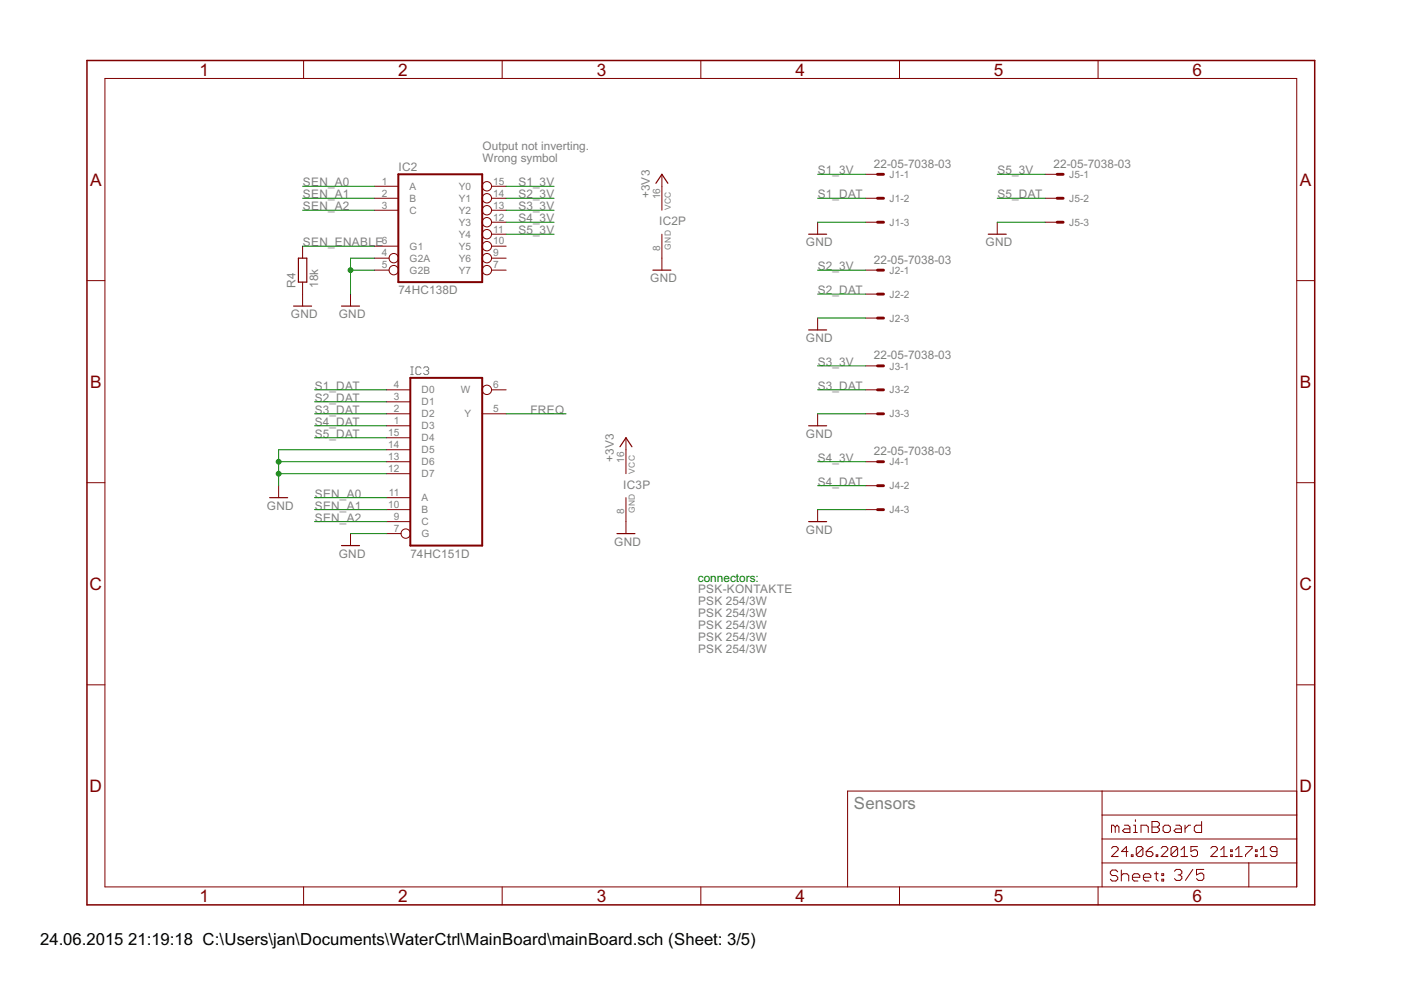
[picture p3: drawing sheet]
<svg xmlns="http://www.w3.org/2000/svg" width="297mm" height="210mm" viewBox="0 0 297 210" stroke-linecap="round" stroke-linejoin="round" font-family="sans-serif">
<path d="M87.1 79.4h.5M87.1 77.8h.5M87.4 77.8v1.6M89.3 78.1l-.3-.3h-.6l-.2 .3v1l.2 .3h.6l.3-.3M89.8 78.1l.3-.3h.5l.3 .3v.2l-.3 .3M90.4 78.6h.2M90.6 78.6l.3 .3v.2l-.3 .3h-.5l-.3-.3" fill="none" stroke="#808080" stroke-width=".21"/>
<path d="M84.5 37h17.7v22.8h-17.7zM87 80.1h15.2v35.6h-15.2z" fill="none" stroke="#800000" stroke-width=".42"/>
<g fill="none" stroke="#800000" stroke-width=".21">
<path d="M22.2 16.6h252.7v171.4h-252.7zM64.4 12.8v3.8M106.5 12.8v3.8M148.6 12.8v3.8M190.7 12.8v3.8M232.8 12.8v3.8M79.4 39.5h5.1M104.2 39.5h3.1M140.3 37v7.6M183.5 37h2.6M221.6 37h2.5M18.4 59.5h3.8"/>
<path d="M64.2 52.2v2.5M64.2 59.8v5.1M79.4 42h5.1M79.4 44.6h5.1M79.4 54.7h3.1M79.4 57.3h3.1M79.4 52.2h5.1M104.2 42h3.1M104.2 44.6h3.1M104.2 54.7h3.1M104.2 57.3h3.1M104.2 52.2h3.1"/>
<path d="M104.2 49.7h3.1M104.2 47.1h3.1M140.3 49.7v7.6M173.4 47.1v2.6M183.5 42h2.6M183.5 57.3h2.6M183.5 47.1h2.6M211.4 47.1v2.6M221.6 42h2.5M221.6 47.1h2.5M274.9 59.5h3.8M74.3 62.4v2.5"/>
<path d="M173.4 67.4v2.6M183.5 62.4h2.6M183.5 67.4h2.6M183.5 77.6h2.6M81.9 90.3h5.1M81.9 87.7h5.1M81.9 85.2h5.1M81.9 82.7h5.1M81.9 97.9h5.1M81.9 95.4h5.1M81.9 92.8h5.1M102.2 87.7h5.1"/>
<path d="M104.2 82.7h3.1M132.7 92.8v7.6M173.4 87.7v2.6M183.5 87.7h2.6M183.5 82.7h2.6M183.5 97.9h2.6M18.4 102.3h3.8M59.1 103v2.5M74.3 113.1v2.6M81.9 113.1h3.1M81.9 110.6h5.1M81.9 108.1h5.1"/>
<path d="M81.9 105.5h5.1M81.9 100.4h5.1M132.7 105.5v7.6M173.4 108.1v2.5M183.5 108.1h2.6M183.5 103h2.6M274.9 102.3h3.8M18.4 145.2h3.8M274.9 145.2h3.8M233.7 167.7v20.3M233.7 177.9h41.2M233.7 172.8h41.2"/>
<path d="M235.6 179.9l.4-.4h.7l.4 .4v.3l-1.5 1.4h1.5M236.5 175.3l-.4-.3h-.4v1.5M236.5 175.3v1.2M236.5 175.3l.3-.3 .4 .3v1.2M238.4 175h.8l.4 .3v1.2h-1.2l-.4-.4 .4-.4h1.2M240.3 175h.4v1.5M240.3 176.5h.8M240.7 173.8v.4M241.9 176.5v-1.5h1.2l.4 .3v1.2M242.3 179.9v1.4l-.3 .3h-.7l-.4-.3M242.3 179.9l-.3-.4h-.7l-.4 .4v1.4M242.3 179.9l-1.4 1.4"/>
<path d="M244.2 174.2h1.2l.4 .4v.4l-.4 .3 .4 .4v.4l-.4 .4h-1.2zM244.2 175.3h1.2M244.4 179.5l-.7 .4-.7 .7M246.2 179.9l.3-.4h.7l.4 .4v.3l-1.4 1.4h1.4M247 175h.8l.3 .3v.8l-.3 .4h-.8l-.4-.4v-.8zM249.3 175h.8l.4 .3v1.2h-1.2l-.4-.4 .4-.4h1.2M249.7 179.9v1.4l-.4 .3h-.7l-.3-.3M249.7 179.9l-.4-.4h-.7l-.3 .4v1.4M249.7 179.9l-1.4 1.4M251.2 175v1.5M252.4 175h-.4l-.8 .7M253.9 179.5h-1.4v1.1l.7-.4h.4l.3 .4v.7l-.3 .3h-.8l-.3-.3"/>
<path d="M254.8 174.2v2.3h-1.2l-.4-.4v-.8l.4-.3h1.2M256.7 179.9l.3-.4h.8l.3 .4v.3l-1.4 1.4h1.4M264.1 179.5h1.4v.4l-1.4 1.4v.3M274.9 167.7h-95.2v20.3M64.4 188v3.9M106.5 188v3.9M148.6 188v3.9M190.7 188v3.9M232.8 188v3.9M233.7 183h41.2M237 184.8l-.4-.3h-.8l-.4 .3v.5l.4 .3h.8l.4 .4v.4l-.4 .4h-.8l-.4-.4M237.7 184.5v2.3"/>
<path d="M237.7 185.6l.4-.3h.8l.4 .3v1.2M239.2 180.6h-1.4l1-1.1v2.1M239.9 181.3h.3v.3h-.3zM240.1 186h1.6v-.4l-.4-.3h-.8l-.4 .3v.8l.4 .4h.8M242.4 186h1.6v-.4l-.4-.3h-.8l-.4 .3v.8l.4 .4h.8M243 180.6h1.1l.3 .3v.4l-.3 .3h-.7l-.4-.3zM244.8 185.3h.8M245.1 181.3h.4v.3h-.4zM245.2 184.8v1.6l.4 .4M246.3 185.3h.4v.3h-.4zM246.3 186.4h.4v.4h-.4zM249 184.7l.4-.4h.8l.4 .4v.4l-.4 .4"/>
<path d="M249.8 185.5h.4M250.2 185.5l.4 .4v.4l-.4 .4h-.8l-.4-.4M250.4 181.6h1.4M250.4 180.2l.7-.7v2.1M252.9 184.3l-1.6 2.4M255.2 184.3h-1.5v1.2l.8-.4h.3l.4 .4v.8l-.4 .4h-.7l-.4-.4M258.8 181.6h1.4M258.8 180.2l.7-.7v2.1M260.9 181.3h.4v.3h-.4zM260.9 180.2h.4v.4h-.4zM262 181.6h1.4M262 180.2l.7-.7v2.1"/>
<path d="M264.8 183v5M266.2 181.3h.3v.3h-.3zM266.2 180.2h.3v.4h-.3zM267.2 181.6h1.4M267.2 180.2l.7-.7v2.1M270.7 180.6h-1l-.4-.4v-.3l.4-.4h.7l.3 .4v1.4l-.3 .3h-.7l-.4-.3"/>
<circle cx="103.2" cy="39.5" r=".99"/>
<circle cx="83.5" cy="54.7" r=".99"/>
<circle cx="83.5" cy="57.3" r=".99"/>
<circle cx="103.2" cy="42" r=".99"/>
<circle cx="103.2" cy="57.3" r=".99"/>
<circle cx="103.2" cy="52.2" r=".99"/>
<circle cx="103.2" cy="44.6" r=".99"/>
<circle cx="103.2" cy="54.7" r=".99"/>
<circle cx="103.2" cy="49.7" r=".99"/>
<circle cx="103.2" cy="47.1" r=".99"/>
<circle cx="103.2" cy="82.7" r=".99"/>
<circle cx="86" cy="113.1" r=".99"/>
</g>
<g fill="none" stroke="#800000" stroke-width=".25">
<path d="M139.1 38.9l1.2-1.9 1.3 1.9M63.3 54.7h1.7v5.1h-1.7zM138.4 57.3h3.8M171.4 49.7h3.9M209.5 49.7h3.8M62.3 64.9h3.8M72.4 64.9h3.8M171.4 70h3.9M131.4 94.7l1.3-1.9 1.3 1.9M171.4 90.3h3.9M57.2 105.5h3.8M72.4 115.7h3.8"/>
<path d="M130.8 113.1h3.8M171.4 110.6h3.9"/>
</g>
<g fill="none" stroke="#800000" stroke-width=".61">
<path d="M186.1 37h1.2M224.1 37h1.3M186.1 42h1.2M186.1 47.1h1.2M186.1 57.3h1.2M224.1 42h1.3M224.1 47.1h1.3M186.1 62.4h1.2M186.1 67.4h1.2M186.1 77.6h1.2M186.1 82.7h1.2M186.1 87.7h1.2"/>
<path d="M186.1 97.9h1.2M186.1 103h1.2M186.1 108.1h1.2"/>
</g>
<path d="M18.4 12.8h260.3v179.1h-260.3z" fill="none" stroke="#800000" stroke-width=".32"/>
<g fill="none" stroke="#008000" stroke-width=".21">
<path d="M64.2 39.5h15.2M107.3 39.5h10.2M173.4 37h10.1M211.4 37h10.2M64.2 42h15.2M64.2 44.6h15.2M64.2 52.2h15.2M74.3 57.3h5.1M79.4 54.7h-5.1v7.7M107.3 42h10.2M107.3 47.1h10.2M107.3 44.6h10.2"/>
<path d="M107.3 49.7h10.2M173.4 42h10.1M173.4 47.1h10.1M173.4 57.3h10.1M211.4 42h10.2M211.4 47.1h10.2M173.4 62.4h10.1M173.4 67.4h10.1M173.4 77.6h10.1M59.1 97.9h22.8M66.7 82.7h15.2M66.7 85.2h15.2"/>
<path d="M66.7 87.7h15.2M66.7 90.3h15.2M66.7 92.8h15.2M81.9 95.4h-22.8v7.6M107.3 87.7h12.7M173.4 82.7h10.1M173.4 87.7h10.1M173.4 97.9h10.1M59.1 100.4h22.8M66.7 108.1h15.2M66.7 105.5h15.2M66.7 110.6h15.2"/>
<path d="M74.3 113.1h7.6M173.4 103h10.1M173.4 108.1h10.1"/>
</g>
<g fill="#008000" stroke="#008000" stroke-width=".21">
<circle cx="74.3" cy="57.3" r=".51"/>
<circle cx="59.1" cy="100.4" r=".51"/>
<circle cx="59.1" cy="97.9" r=".51"/>
</g>
<g font-size="4.1" fill="#800000">
<text x="42.3" y="16">1</text>
<text x="84.4" y="16">2</text>
<text x="126.5" y="16">3</text>
<text x="168.6" y="16">4</text>
<text x="210.7" y="16">5</text>
<text x="252.9" y="16">6</text>
<text x="19.1" y="39.4">A</text>
<text x="275.6" y="39.4">A</text>
<text x="19.1" y="82.2">B</text>
<text x="275.6" y="82.2">B</text>
<text x="19" y="125.1">C</text>
<text x="275.5" y="125.1">C</text>
<text x="19" y="167.9">D</text>
<text x="275.5" y="167.9">D</text>
<text x="42.3" y="191.2">1</text>
<text x="84.4" y="191.2">2</text>
<text x="126.5" y="191.2">3</text>
<text x="168.6" y="191.2">4</text>
<text x="210.7" y="191.2">5</text>
<text x="252.9" y="191.2">6</text>
</g>
<text font-size="4" fill="#808080" x="181" y="171.5">Sensors</text>
<g font-size="4">
<text x="8.5" y="200.4">24.06.2015</text>
<text x="27.2" y="200.4">21:19:18 C:\Users\jan\Documents\WaterCtrl\MainBoard\mainBoard.sch (Sheet: 3/5)</text>
</g>
<g font-size="2.8" fill="#808080">
<text x="102.3" y="31.7">Output not inverting.</text>
<text x="102.3" y="34.4">Wrong symbol</text>
<text x="185.3" y="35.6">22-05-7038-03</text>
<text x="223.4" y="35.6">22-05-7038-03</text>
<text x="64.2" y="39.5">SEN_A0</text>
<text x="84.5" y="36.3">IC2</text>
<text x="109.9" y="39.5">S1_3V</text>
<text x="173.4" y="37">S1_3V</text>
<text x="211.5" y="37">S5_3V</text>
<text x="64.2" y="42">SEN_A1</text>
<text x="64.2" y="44.6">SEN_A2</text>
<text x="109.9" y="42">S2_3V</text>
<text x="109.9" y="44.6">S3_3V</text>
<text x="109.9" y="47.1">S4_3V</text>
<text x="137.8" y="42" transform="rotate(-90 137.8 42)">+3V3</text>
<text x="139.7" y="47.7">IC2P</text>
<text x="173.4" y="42">S1_DAT</text>
<text x="211.5" y="42">S5_DAT</text>
<text x="64.2" y="52.2">SEN_ENABLE</text>
<text x="109.9" y="49.7">S5_3V</text>
<text x="170.9" y="52.2">GND</text>
<text x="208.9" y="52.2">GND</text>
<text x="137.8" y="59.8">GND</text>
<text x="173.4" y="57.3">S2_3V</text>
<text x="185.3" y="55.9">22-05-7038-03</text>
<text x="62.6" y="61" transform="rotate(-90 62.6 61)">R4</text>
<text x="67.4" y="61.1" transform="rotate(-90 67.4 61.1)">18k</text>
<text x="84.5" y="62.3">74HC138D</text>
<text x="173.4" y="62.3">S2_DAT</text>
<text x="61.7" y="67.4">GND</text>
<text x="71.8" y="67.4">GND</text>
<text x="170.9" y="72.5">GND</text>
<text x="173.4" y="77.6">S3_3V</text>
<text x="185.3" y="76.2">22-05-7038-03</text>
<text x="66.7" y="82.7">S1_DAT</text>
<text x="173.4" y="82.7">S3_DAT</text>
<text x="66.7" y="85.2">S2_DAT</text>
<text x="66.7" y="87.7">S3_DAT</text>
<text x="112.4" y="87.7">FREQ</text>
<text x="66.7" y="90.3">S4_DAT</text>
<text x="66.7" y="92.8">S5_DAT</text>
<text x="170.9" y="92.8">GND</text>
<text x="130.2" y="97.9" transform="rotate(-90 130.2 97.9)">+3V3</text>
<text x="173.4" y="97.9">S4_3V</text>
<text x="185.3" y="96.5">22-05-7038-03</text>
<text x="66.7" y="105.5">SEN_A0</text>
<text x="132.1" y="103.6">IC3P</text>
<text x="173.4" y="103">S4_DAT</text>
<text x="56.6" y="108.1">GND</text>
<text x="66.7" y="108.1">SEN_A1</text>
<text x="66.7" y="110.6">SEN_A2</text>
<text x="170.9" y="113.1">GND</text>
<text x="71.8" y="118.2">GND</text>
<text x="87" y="118.2">74HC151D</text>
<text x="130.2" y="115.7">GND</text>
<text x="148" y="125.8">PSK-KONTAKTE</text>
<text x="148" y="128.4">PSK 254/3W</text>
<text x="148" y="130.9">PSK 254/3W</text>
<text x="148" y="133.4">PSK 254/3W</text>
<text x="148" y="136">PSK 254/3W</text>
<text x="148" y="138.5">PSK 254/3W</text>
</g>
<text font-size="2.8" fill="#008000" x="148" y="123.3">connectors:</text>
<g font-size="2.4" fill="#808080">
<text x="80.9" y="39.1">1</text>
<text x="80.9" y="41.7">2</text>
<text x="86.8" y="40.3">A</text>
<text x="97.3" y="40.3">Y0</text>
<text x="104.6" y="41.7">14</text>
<text x="104.6" y="39.1">15</text>
<text x="188.6" y="37.7">J1-1</text>
<text x="226.7" y="37.7">J5-1</text>
<text x="80.9" y="44.2">3</text>
<text x="86.8" y="42.8">B</text>
<text x="86.8" y="45.3">C</text>
<text x="97.3" y="47.9">Y3</text>
<text x="97.3" y="45.3">Y2</text>
<text x="97.3" y="42.8">Y1</text>
<text x="104.6" y="46.8">12</text>
<text x="104.6" y="44.2">13</text>
<text x="140" y="42.2" transform="rotate(-90 140 42.2)">16</text>
<text x="188.6" y="42.8">J1-2</text>
<text x="188.6" y="47.9">J1-3</text>
<text x="226.7" y="42.8">J5-2</text>
<text x="226.7" y="47.9">J5-3</text>
<text x="80.9" y="51.8">6</text>
<text x="86.8" y="53">G1</text>
<text x="97.3" y="53">Y5</text>
<text x="97.3" y="50.4">Y4</text>
<text x="104.6" y="51.8">10</text>
<text x="104.6" y="49.3">11</text>
<text x="140" y="53.2" transform="rotate(-90 140 53.2)">8</text>
<text x="80.9" y="54.4">4</text>
<text x="80.9" y="56.9">5</text>
<text x="86.8" y="55.5">G2A</text>
<text x="86.8" y="58">G2B</text>
<text x="97.3" y="58">Y7</text>
<text x="97.3" y="55.5">Y6</text>
<text x="104.6" y="56.9">7</text>
<text x="104.6" y="54.4">9</text>
<text x="188.6" y="58">J2-1</text>
<text x="188.6" y="63.1">J2-2</text>
<text x="188.6" y="68.2">J2-3</text>
<text x="83.5" y="82.3">4</text>
<text x="89.4" y="83.4">D0</text>
<text x="97.7" y="83.4">W</text>
<text x="104.6" y="82.3">6</text>
<text x="188.6" y="78.3">J3-1</text>
<text x="188.6" y="83.4">J3-2</text>
<text x="83.5" y="89.9">1</text>
<text x="83.5" y="87.4">2</text>
<text x="83.5" y="84.8">3</text>
<text x="89.4" y="88.5">D2</text>
<text x="89.4" y="86">D1</text>
<text x="98.5" y="88.5">Y</text>
<text x="104.6" y="87.4">5</text>
<text x="188.6" y="88.5">J3-3</text>
<text x="82.3" y="95">14</text>
<text x="82.3" y="92.5">15</text>
<text x="89.4" y="91">D3</text>
<text x="89.4" y="93.6">D4</text>
<text x="82.3" y="100.1">12</text>
<text x="82.3" y="97.5">13</text>
<text x="89.4" y="101.2">D7</text>
<text x="89.4" y="98.7">D6</text>
<text x="89.4" y="96.1">D5</text>
<text x="132.4" y="98.1" transform="rotate(-90 132.4 98.1)">16</text>
<text x="188.6" y="98.7">J4-1</text>
<text x="82.3" y="107.7">10</text>
<text x="82.4" y="105.2">11</text>
<text x="89.4" y="106.3">A</text>
<text x="188.6" y="103.7">J4-2</text>
<text x="83.5" y="112.8">7</text>
<text x="83.5" y="110.2">9</text>
<text x="89.4" y="113.9">G</text>
<text x="89.4" y="111.4">C</text>
<text x="89.4" y="108.8">B</text>
<text x="132.4" y="109" transform="rotate(-90 132.4 109)">8</text>
<text x="188.6" y="108.8">J4-3</text>
</g>
<g font-size="2" fill="#808080">
<text x="142.2" y="44.5" transform="rotate(-90 142.2 44.5)">VCC</text>
<text x="142.2" y="52.9" transform="rotate(-90 142.2 52.9)">GND</text>
<text x="134.6" y="100.4" transform="rotate(-90 134.6 100.4)">VCC</text>
<text x="134.6" y="108.8" transform="rotate(-90 134.6 108.8)">GND</text>
</g>
</svg>
